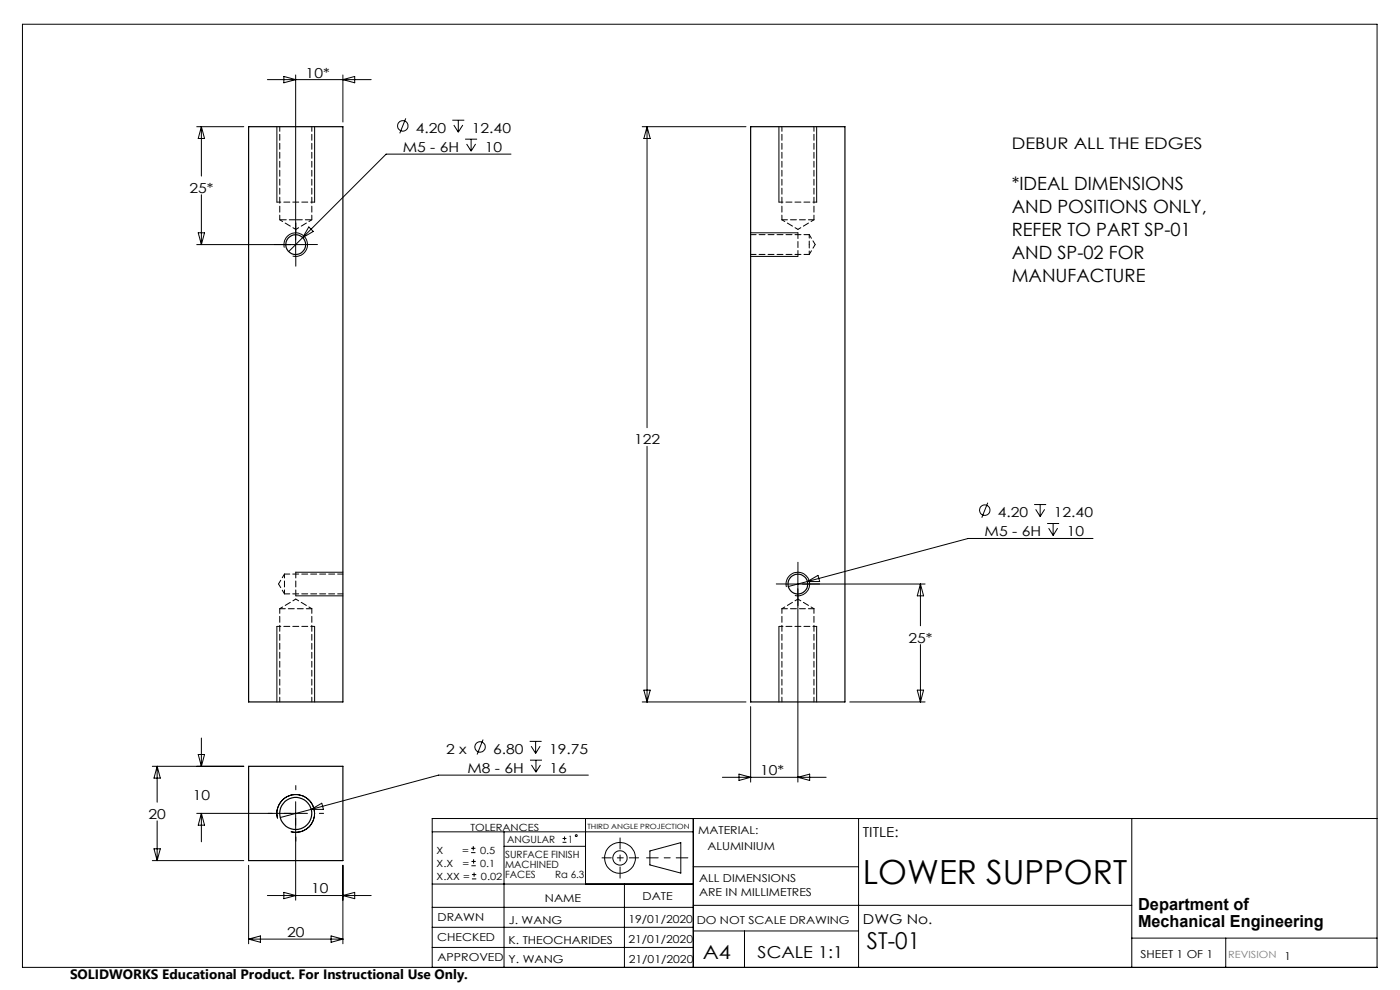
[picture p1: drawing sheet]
<svg xmlns="http://www.w3.org/2000/svg" width="297mm" height="210mm" viewBox="0 0 297 210" stroke-linecap="round" stroke-linejoin="round" font-family="sans-serif">
<g fill="none" stroke="#000" stroke-width=".21">
<path d="M4.8 5.1h287.3v200.1h-287.3zM56.7 16.9h22M60.2 16.2l2.5 .7-2.5 .7zM62.7 15.9v38.5M72.7 15.9v10M72.7 16.9l2.5-.7v1.4zM41.7 26.9h10M42.7 26.9v10.5M42.7 26.9l.7 2.5h-1.3zM58.7 26.9v16M66.7 26.9v16M86.1 25.1l-1.3 3.2"/>
<path d="M96 25.5h2.5M96.3 26.5l.9 1.5M97.2 25.5v2.5M98.2 26.5l-1 1.5M98.7 29.5h2.5M99 30.5l.9 1.6M99.9 29.5v2.6M100.9 30.5l-1 1.6M108.4 32.7h-26.5l-20.7 20.7M136.2 26.9h22.1M137.3 26.9l.6 2.5h-1.3zM137.3 26.9v63.8"/>
<path d="M165.2 26.9v16M173.2 26.9v16M42.1 49.4h1.3l-.7 2.5zM42.7 41.3v10.6M60.3 52.5a2.5 2.5 0 0 1 2.3-3.1 2.5 2.5 0 0 1 2.6 2.7 2.5 2.5 0 0 1-3.1 2.2M65.2 51.9h-23.5M65.5 48.1l1 1-2.3 1.3zM159.2 49.4h10.1M159.2 54.4h10.1M137.3 94.7v54.2M209.5 106.6l-1.2 3.2M219.4 107h2.5"/>
<path d="M219.7 108l1 1.6M220.7 107v2.6M221.6 108l-.9 1.6M222.1 111h2.6M222.5 112l.9 1.6M223.4 111v2.6M224.4 112l-1 1.6M231.9 114.2h-26.5l-34.1 9.2M58.7 132.9v16M62.7 126.4h10M62.7 121.4h10M66.7 132.9v16"/>
<path d="M165.2 132.9v16M166.8 123.9h29.5M166.8 124.5a2.51 2.51 0 0 1 2.2-3.1 2.51 2.51 0 0 1 2.8 2.7 2.51 2.51 0 0 1-3.2 2.2M169.3 121.4v44.5M171.3 123.4l-4.1 1M171.3 123.4l2.2-1.3 .4 1.3zM173.2 132.9v16M195.3 123.9v8.8M195.3 136.7v12.2M195.3 123.9l.6 2.5h-1.3zM42.7 156.6v6M102.5 156.9l-1.3 3.1"/>
<path d="M112.4 157.3h2.5M112.7 158.3l.9 1.5M113.6 157.3v2.5M114.6 158.3l-1 1.5M136.2 148.9h22.1M136.6 146.4h1.3l-.6 2.5zM159.2 149.9v16M180.3 148.9h16M194.6 146.4h1.3l-.6 2.5zM32.3 162.6h19.4M33.3 162.6v7.6M33.3 174.1v8.5"/>
<path d="M33.3 162.6l.7 2.5h-1.3zM42.1 160h1.3l-.7 2.6zM42.7 172.5v6.1M42.7 172.5l.7 2.5h-1.3zM58.9 173.6a4 4 0 0 1 3.5-5 4 4 0 0 1 4.3 4.3 4 4 0 0 1-5 3.5M62.7 170.1v20.9M65.2 172.5h-23.5M66 171.7l-6.6 1.7M66 171.7l2.3-1.3 .3 1.3zM91.7 176.5h55.4M99.9 179.9h1M100.4 179.5v.9"/>
<path d="M106.9 176.5v28.7M106.9 179.5h17.3M112.4 161.2h2.6M112.7 162.3l1 1.5M113.7 161.2v2.6M114.7 162.3l-1 1.5M119.3 178.7h.9M119.3 177.9h.9M119.8 177.4v.9M124.2 173.6v13.9M124.8 164.4h-31.8l-27 7.3M147.1 173.6v31.6"/>
<path d="M153.2 164.9h22.1M156.8 164.2l2.4 .7-2.4 .7zM169.3 164.9l2.5-.7v1.4zM182.1 173.6v31.6M240.1 173.6v31.6M292.1 173.6h-200.4v31.6M32.3 182.6h19.4M32.7 180h1.3l-.7 2.6zM52.7 183.5v16.7M52.7 199.2h20M52.7 199.2l2.5-.7v1.4zM56.7 190h22"/>
<path d="M60.2 189.3l2.5 .7-2.5 .6zM70.2 198.5l2.5 .7-2.5 .7zM72.7 183.5v16.7M72.7 190l2.5-.7v1.3zM91.7 196.7h55.4M91.7 192.5h55.4M91.7 187.5h55.4M99.9 180.9h1M100 183.6h.9M100 182.7h.9M100.1 186.4h.9M100.1 185.5h.9"/>
<path d="M100.5 182.3v.9M100.6 185.1v.9M132.5 187.5v17.7M137.9 180.5l6.5-1.8v6.5l-6.5-1.7zM147.1 183.9h35M147.1 197.5h35M147.1 192h93M157.9 197.5v7.7M240.1 199h52M260 199v6.2M91.7 201h55.4"/>
<circle cx="85.5" cy="26.7" r="1.12"/>
<circle cx="208.9" cy="108.2" r="1.11"/>
<circle cx="101.8" cy="158.4" r="1.09"/>
<circle cx="122.2" cy="177.3" r=".2"/>
<circle cx="131.5" cy="182" r="1.52"/>
<circle cx="131.5" cy="182" r="3.3"/>
</g>
<path d="M145.9 182h-8.7" fill="none" stroke="#000" stroke-width=".21" stroke-dasharray="15.2 1.3 1.3 1.3" stroke-dashoffset="12.8"/>
<path d="M131.5 177.7v8.6" fill="none" stroke="#000" stroke-width=".21" stroke-dasharray="15.2 1.3 1.3 1.3" stroke-dashoffset="12.9"/>
<path d="M127.7 182h7.8" fill="none" stroke="#000" stroke-width=".21" stroke-dasharray="15.2 1.3 1.3 1.3" stroke-dashoffset="13.3"/>
<path d="M60.2 51.9h-2.1M62.7 49.4v-2.1M62.7 54.4v2.1M65.2 51.9h2.1M166.8 123.9h-2.1M169.3 121.4v-2.1M169.3 126.4v2.1M171.8 123.9h2.1M57.7 172.5h-.9M62.7 167.5v-.9M62.7 177.5v.9M67.7 172.5h.9" fill="none" stroke="#000" stroke-width=".21" stroke-dasharray="15.2 1.3 1.3 1.3"/>
<path d="M58.7 42.9h8M165.3 42.9h8M171.7 54l1.2-2.1M172.9 51.9l-1.2-2.1M59.1 123.9l1.2 2.1M60.3 121.8v4.2M60.3 121.8l-1.2 2.1M66.7 132.9h-8M173.3 132.9h-8" fill="none" stroke="#000" stroke-width=".21" stroke-dasharray="1.3 .6" stroke-dashoffset=".4"/>
<path d="M169.3 54.4v-5M62.7 121.4v5" fill="none" stroke="#000" stroke-width=".21" stroke-dasharray="1.3 .6"/>
<g fill="none" stroke="#000" stroke-width=".25">
<path d="M52.7 26.9h20v122h-20zM159.2 26.9h20v122h-20zM52.7 162.6h20v20h-20z"/>
<circle cx="62.7" cy="51.9" r="2.1"/>
<circle cx="169.3" cy="123.9" r="2.09"/>
<circle cx="62.7" cy="172.6" r="3.4"/>
</g>
<path d="M159.3 54h12.4M165.9 46.6h6.8M171.7 49.8h-12.4M60.3 126h12.4M66.1 129.1h-6.8M72.7 121.8h-12.4M172.7 129.1h-6.8" fill="none" stroke="#000" stroke-width=".21" stroke-dasharray="1.3 .6" stroke-dashoffset=".1"/>
<path d="M59.3 46.6h3.4M62.7 46.6h3.4" fill="none" stroke="#000" stroke-width=".21" stroke-dasharray="1.3 .6" stroke-dashoffset="-.1"/>
<path d="M59.3 26.9v19.7M165.9 26.9v19.7M66.1 46.6v-19.7M172.7 46.6v-19.7M59.3 129.1v19.8M165.9 129.1v19.8M66.1 148.9v-19.8M172.7 148.9v-19.8" fill="none" stroke="#000" stroke-width=".21" stroke-dasharray="1.3 .6" stroke-dashoffset=".3"/>
<path d="M59.3 46.6l3.4 2.1M62.7 48.7l3.4-2.1M165.9 46.6l3.4 2.1M169.3 48.7l3.4-2.1M62.7 127.1l-3.4 2M66.1 129.1l-3.4-2M169.3 127.1l-3.4 2M172.7 129.1l-3.4-2" fill="none" stroke="#000" stroke-width=".21" stroke-dasharray="1.3 .6" stroke-dashoffset=".6"/>
<path d="M171.7 51.9v-2.1M171.7 54v-2.1" fill="none" stroke="#000" stroke-width=".21" stroke-dasharray="1.3 .6" stroke-dashoffset=".5"/>
<text font-size="7.1" x="183" y="187.4">LOWER SUPPORT</text>
<text font-size="4.9" x="183.9" y="201.4">ST-01</text>
<text font-size="4.1" x="149.1" y="203.3">A4</text>
<g font-size="3.9">
<text x="214.6" y="40.4">*IDEAL DIMENSIONS</text>
<text x="214.6" y="45.3">AND POSITIONS ONLY,</text>
<text x="214.6" y="50.1">REFER TO PART SP-01</text>
<text x="214.6" y="55">AND SP-02 FOR</text>
<text x="214.6" y="59.9">MANUFACTURE</text>
</g>
<g font-size="3.5">
<text x="241.4" y="193.1">Department of</text>
<text x="241.4" y="196.6">Mechanical Engineering</text>
<text x="160.7" y="203.2">SCALE 1:1</text>
</g>
<text font-size="3.4" x="214.6" y="31.7">DEBUR ALL THE EDGES</text>
<g font-size="2.9">
<text x="64.8" y="16.5">10*</text>
<text x="88.2" y="28.2">4.20</text>
<text x="100.1" y="28.2">12.40</text>
<text x="85.4" y="32.2">M5 - 6H</text>
<text x="102.8" y="32.2">10</text>
<text x="40.2" y="40.9">25*</text>
<text x="134.5" y="94.3">122</text>
<text x="208.9" y="113.7">M5 - 6H</text>
<text x="211.7" y="109.7">4.20</text>
<text x="223.6" y="109.7">12.40</text>
<text x="226.3" y="113.7">10</text>
<text x="192.7" y="136.3">25*</text>
<text x="94.6" y="160">2 x</text>
<text x="104.6" y="160">6.80</text>
<text x="116.5" y="160">19.75</text>
<text x="99.2" y="164">M8 - 6H</text>
<text x="116.6" y="164">16</text>
<text x="161.2" y="164.5">10*</text>
<text x="31.5" y="173.7">20</text>
<text x="40.9" y="169.7">10</text>
<text x="183" y="177.5">TITLE:</text>
<text x="66" y="189.5">10</text>
<text x="183.1" y="196">DWG No.</text>
<text x="60.9" y="198.8">20</text>
<text x="14.9" y="207.6">SOLIDWORKS Educational Product. For Instructional Use Only.</text>
</g>
<g font-size="2.3">
<text x="148.1" y="177">MATERIAL:</text>
<text x="150.1" y="180.4">ALUMINIUM</text>
<text x="115.6" y="191.3">NAME</text>
<text x="136.3" y="191">DATE</text>
<text x="148.3" y="187.1">ALL DIMENSIONS</text>
<text x="148.3" y="190.1">ARE IN MILLIMETRES</text>
<text x="92.8" y="195.5">DRAWN</text>
<text x="107.9" y="196">J. WANG</text>
<text x="133.3" y="195.8">19/01/2020</text>
<text x="147.8" y="195.9">DO NOT SCALE DRAWING</text>
<text x="92.8" y="199.5">CHECKED</text>
<text x="92.8" y="203.9">APPROVED</text>
<text x="107.9" y="200.2">K. THEOCHARIDES</text>
<text x="133.3" y="200.1">21/01/2020</text>
<text x="242" y="203.2">SHEET 1 OF 1</text>
<text x="272.5" y="203.7">1</text>
<text x="107.9" y="204.3">Y. WANG</text>
<text x="133.4" y="204.3">21/01/2020</text>
</g>
<g font-size="2.1">
<text x="99.8" y="176.2">TOLERANCES</text>
<text x="107.6" y="178.8">ANGULAR</text>
<text x="120.5" y="178.8">1</text>
<text x="92.6" y="181.1">X</text>
<text x="92.6" y="183.9">X.X</text>
<text x="98" y="181.1">=</text>
<text x="98.1" y="183.9">=</text>
<text x="101.8" y="181.1">0.5</text>
<text x="101.9" y="183.9">0.1</text>
<text x="107.2" y="182">SURFACE FINISH</text>
<text x="107.2" y="184.1">MACHINED</text>
<text x="92.6" y="186.7">X.XX =</text>
<text x="102" y="186.7">0.02</text>
<text x="107.2" y="186.2">FACES</text>
<text x="117.8" y="186.2">Ra 6.3</text>
</g>
<text font-size="2.1" fill="#808080" x="260.6" y="203.2">REVISION</text>
<text font-size="1.5" x="124.6" y="175.8">THIRD ANGLE PROJECTION</text>
</svg>
